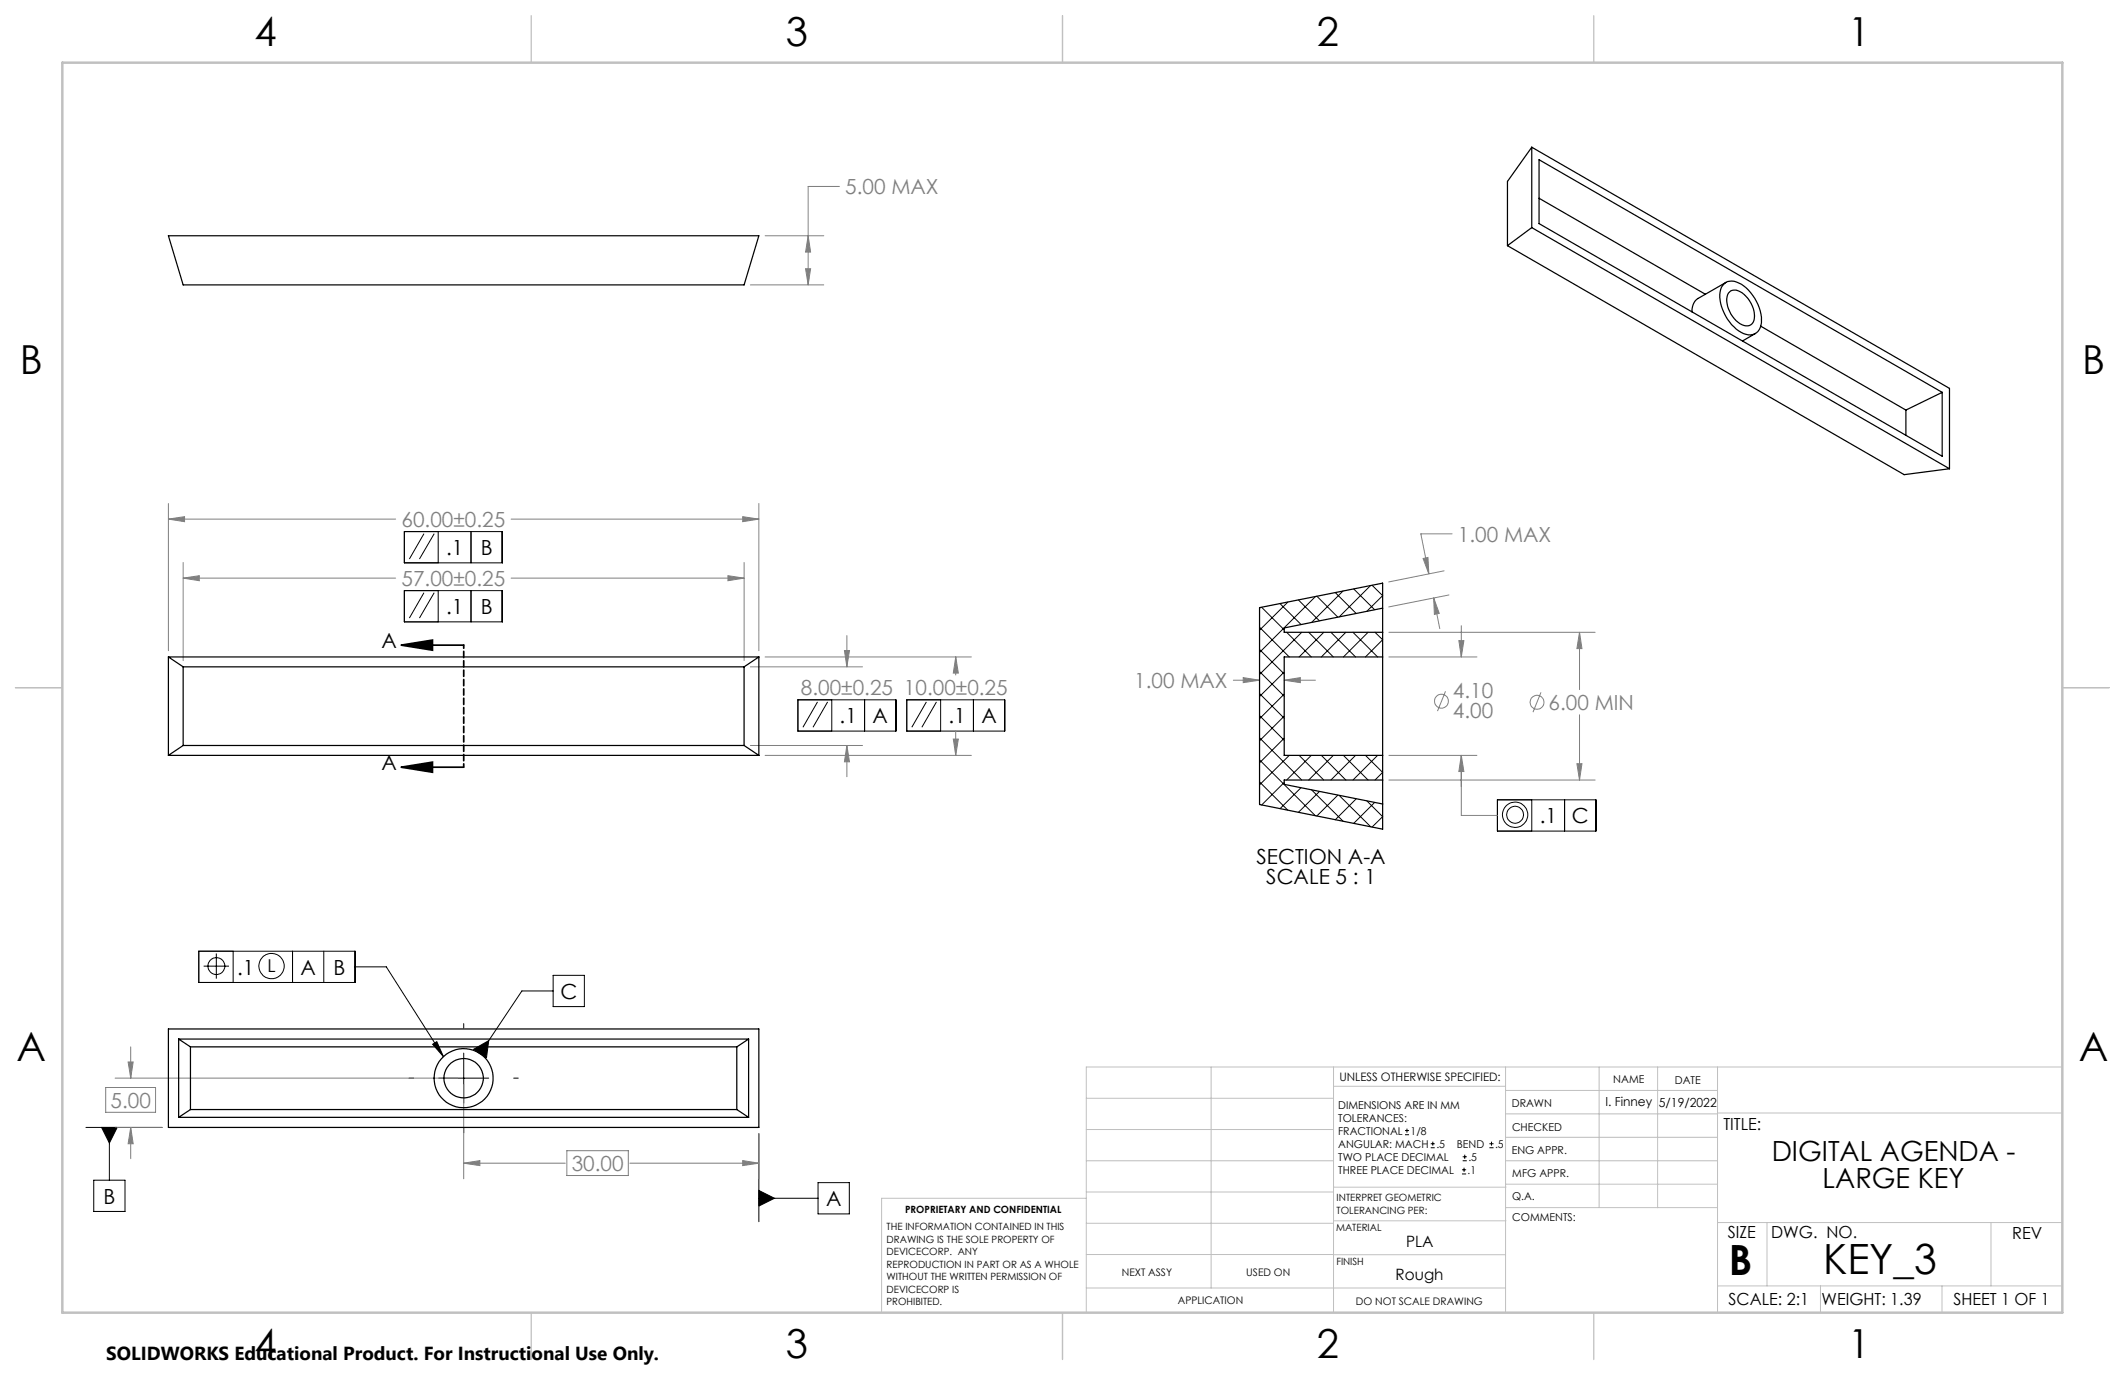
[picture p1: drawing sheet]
<svg xmlns="http://www.w3.org/2000/svg" width="432mm" height="279mm" viewBox="0 0 432 279" stroke-linecap="round" stroke-linejoin="round" font-family="sans-serif">
<g fill="none" stroke="#000" stroke-width=".2">
<path d="M82.2 108h19.9v6.4h-19.9zM86.1 108.4l-2.9 5.2M88.2 108.4l-3 5.2M89 108v6.4M95.7 108v6.4M82.2 120h19.9v6.4h-19.9zM86.1 120.4l-2.9 5.2M88.2 120.4l-3 5.2M89 120v6.4M95.7 120v6.4M162.1 142.2h19.9v6.4h-19.9zM166.1 142.6l-2.9 5.2"/>
<path d="M168.2 142.6l-3 5.2M169 142.2v6.4M175.7 142.2v6.4M184.3 142.2h19.9v6.4h-19.9zM188.2 142.6l-2.9 5.2M190.3 142.6l-3 5.2M191.1 142.2v6.4M197.8 142.2v6.4M304.3 162.5h20v6.4h-20zM311.3 162.5v6.4M317.9 162.5v6.4M40.4 193.3h31.7v6.3h-31.7z"/>
<path d="M41.4 196.3h5.1M44 193.7v5.2M47.4 193.3v6.3M59.4 193.3v6.3M65.8 193.3v6.3M72.1 196.5h6.4l11.6 18.2M112.4 198.2h6.3v6.3h-6.3zM83.1 219.1h1M87.9 212.2l.9-.5 1.3 3zM89.1 219.1h10.2M94.2 208v.9M94.2 214v10.2"/>
<path d="M96.2 213.2l3.1-1.7-.5 3.5zM104.4 219.1h.9M112.4 201.4h-6.4l-8.5 12.7M17.5 229.1h15.4M19.1 239.8h6.3v6.4h-6.3zM20.6 229.1h3.2l-1.6 3.2zM22.2 229.1v10.7M94.2 229.2v1M154.2 230.4v17.8M285.5 230.6h.8M285.5 229.7h.8M285.9 229.3v.9"/>
<path d="M290.7 233.2h.8M290.7 232.4h.8M291.1 232v.8M297.1 238.5h.8M297.1 237.7h.8M297.2 235.9h.9M297.2 235.1h.9M297.5 237.3v.8M297.6 234.6v.9M302.6 233.2h.9M302.6 232.4h.9M303.1 232v.8"/>
<path d="M154.2 241.9l3.2 1.6-3.2 1.6zM154.2 243.5h12M166.2 240.3h6.4v6.4h-6.4z"/>
<circle cx="307.9" cy="165.6" r="2.57"/>
<circle cx="307.9" cy="165.5" r="1.72"/>
<circle cx="44" cy="196.3" r="1.71"/>
<circle cx="55.2" cy="196.3" r="2.58"/>
</g>
<g fill="none" stroke="#808080" stroke-width=".2">
<path d="M170.6 37.9h-6.4v20M152.5 57.9h14.9M155.5 47.9h11.9M163.7 54.6h1l-.5 3.3zM164.2 47.9l.5 3.3h-1zM34.2 105.5l3.3-.5v1zM34.2 102.3v29.9M34.2 105.5h46.2M37.2 117.5l3.3-.5v1zM37.2 114.3v19.9M37.2 117.5h43.2M103.9 105.5h50.3"/>
<path d="M103.9 117.5h47.3M147.9 117l3.3 .5-3.3 .5zM150.9 105l3.3 .5-3.3 .5zM151.2 114.3v19.9M154.2 102.3v29.9M289.2 113.5l1-.2 .1 3.3zM293.4 116l-11.2 2.3M295.1 108.5h-6.4l1.6 8.1M152.5 135.5h22.8M155.5 133.5h41.9M171.6 132.2h1l-.5 3.3zM172.1 129.2v6.3"/>
<path d="M194.2 133.5l.5 3.3h-1zM194.2 133.5v3.7M250.6 138.2h5.3M252.6 137.7l3.3 .5-3.3 .5zM260.9 138.2l3.3-.5v1zM260.9 138.2h6.4M282.2 133.5h17.9M282.2 128.5h41.9M291.3 121.5l1.2 3.1-1 .2zM291.3 121.5l1.3 6.2M294.4 120.9l-12.2 2.4M296.4 130.2h1.1l-.6 3.3z"/>
<path d="M296.9 127.1v6.4M321 128.5l.5 3.3h-1.1zM321 128.5v11.6M152.5 151.5h22.8M155.5 153.5h41.9M172.1 151.5l.5 3.3h-1zM172.1 151.5v6.3M193.7 150.2h1l-.5 3.3zM194.2 148.6v4.9M282.2 153.5h17.9M282.2 158.5h41.9M293.7 140.5l-1.6 4"/>
<path d="M296.9 153.5l.6 3.3h-1.1zM296.9 153.5v12.2h7.4M313.1 140.7l-1.6 4M320.4 155.2h1.1l-.5 3.3zM321 145.2v13.3M23.4 219.1h69.6M26 215.8h1.1l-.5 3.3zM26.6 212.7v6.4M21.5 221h10.1v5h-10.1zM23.4 229.1h9.5M26.6 229.1l.5 3.3h-1.1zM26.6 229.1v6.3"/>
<path d="M94.2 236.4l3.3-.6v1.1zM94.2 220.3v19.2M94.2 236.4h20.7M115.2 233.8h12.5v5.1h-12.5zM128 236.4h26.2M150.9 235.8l3.3 .6-3.3 .5zM154.2 230.4v9.1"/>
<circle cx="292.9" cy="142.5" r="1.42"/>
<circle cx="312.3" cy="142.7" r="1.4"/>
</g>
<path d="M81.5 131.1h12.7M81.5 131.1l6.4-1v2zM81.5 155.9h12.7M81.5 155.9l6.4-1v2z" fill="none" stroke="#000" stroke-width=".35"/>
<path d="M94.2 131.1v24.8" fill="none" stroke="#000" stroke-width=".35" stroke-dasharray="1.3 .6" stroke-dashoffset=".6"/>
<g fill="none" stroke="#c0c0c0" stroke-width=".2">
<path d="M246.1 216.8v44.9M271 216.8v49.9M305.9 216.8v49.9M324.9 216.8v28.6M336.8 216.8v28.6M349 216.8v49.9M419.1 216.8h-198.4v49.9M220.7 235.9h50.3M220.7 229.5h50.3M220.7 223.2h50.3M271 220.7h34.9M305.9 231.1h43.1"/>
<path d="M305.9 226.3h43.1M305.9 221.6h43.1M305.9 235.9h43.1M349 226.2h70.1M220.7 248.6h50.3M220.7 242.2h50.3M220.7 254.9h50.3M220.7 243.5h-41.6v23.2M271 255h34.9M271 248.1h35M271 241.2h35M305.9 240.6h43.1"/>
<path d="M306 245.4h43M349 248.4h70.1M359.1 248.4v12.9M404.6 248.4v12.9M220.7 261.7h85.2M349 261.3h70.1M369.9 261.3v5.4M394.6 261.3v5.4"/>
</g>
<path d="M108 3.2v9.5M215.9 3.2v9.5M323.8 3.2v9.5M3.1 139.7h9.6M419.1 139.7h9.5M108 266.7v9.6M215.9 266.7v9.6M323.8 266.7v9.6" fill="none" stroke="#c0c0c0" stroke-width=".25"/>
<path d="M12.7 12.7h406.4v254h-406.4z" fill="none" stroke="#c0c0c0" stroke-width=".5"/>
<g fill="#000">
<path d="M81.5 131.1l6.4-1v2zM81.5 155.9l6.4-1v2z"/>
<path d="M87.9 212.2l.9-.5 1.3 3zM154.2 241.9l3.2 1.6-3.2 1.6zM20.6 229.1l1.6 3.2 1.6-3.2zM96.2 213.2l3.1-1.7-.5 3.5z"/>
</g>
<path d="M150.9 105l3.3 .5-3.3 .5zM34.2 105.5l3.3-.5v1zM147.9 117l3.3 .5-3.3 .5zM37.2 117.5l3.3-.5v1zM172.1 151.5l.5 3.3h-1zM171.6 132.2h1l-.5 3.3zM193.7 150.2h1l-.5 3.3zM194.2 133.5l.5 3.3h-1zM164.2 47.9l.5 3.3h-1zM163.7 54.6h1l-.5 3.3zM320.4 155.2h1.1l-.5 3.3zM321 128.5l.5 3.3h-1.1zM296.9 153.5l.6 3.3h-1.1zM296.4 130.2h1.1l-.6 3.3zM289.2 113.5l1-.2 .1 3.3zM291.3 121.5l1.2 3.1-1 .2zM260.9 138.2l3.3-.5v1zM252.6 137.7l3.3 .5-3.3 .5zM150.9 235.8l3.3 .6-3.3 .5zM94.2 236.4l3.3-.6v1.1zM26 215.8h1.1l-.5 3.3zM26.6 229.1l.5 3.3h-1.1z" fill="#808080"/>
<g fill="none" stroke="#000" stroke-width=".25">
<path d="M311.3 29.9v16.3M311.3 29.9l84.8 49v16.4M311.3 29.9l-5 7v13M312.7 32.5l82 47.2v13l-82-47.3zM34.2 47.9h120l-3 10h-114zM306.3 49.9l80.6 46.5 9.2-1.1M311.3 46.2l84.8 49.1M311.3 46.2l-5 3.7M312.7 40.3l33.8 19.5M350.3 57.7a2.82 2.82 0 0 1 3.5 0 9.4 9.4 0 0 1 4.1 7.9 2.52 2.52 0 0 1-1.4 2.3 2.52 2.52 0 0 1-2.7-.3 9.1 9.1 0 0 1-4.3-8.3 2.44 2.44 0 0 1 .8-1.6zM350.7 57.4l-5.9 3.4a3.1 3.1 0 0 0-1 2.6M351.2 59.5a1.92 1.92 0 0 1 2.8 0 5.7 5.7 0 0 1 2.3 5.9 1.76 1.76 0 0 1-2.7 .4 5.9 5.9 0 0 1-2.6-5.9z"/>
<path d="M356.7 67.8l-2.6 1.5M357.8 66.3l29.5 17M394.7 79.7l-7.4 3.6M387.3 83.3v5.2M34.2 133.5v20M34.2 133.5l3 2M34.2 133.5h120M37.2 135.5v16M37.2 135.5h114M151.2 135.5v16M154.2 133.5v20M154.2 133.5l-3 2"/>
<path d="M281 133.5v20M281 133.5h-20.1v20h20.1M281 133.5v-15l-25.1 5v40l25.1 5v-15M281 123.6l-20.1 4v.9h20.1M34.2 153.5h120M37.2 151.5l-3 2M37.2 151.5h114M151.2 151.5l3 2M281 158.5h-20.1v.9l20.1 4M34.2 209.1h120v20h-120zM36.3 211.1h115.8M36.3 211.1v15.9"/>
<path d="M36.3 211.1l2.4 1.6M38.7 212.7v12.8M38.7 212.7h111M149.7 212.7v12.8M152.1 211.1v15.9M152.1 211.1l-2.4 1.6M36.3 227h115.8M38.7 225.5l-2.4 1.5M38.7 225.5h111M149.7 225.5l2.4 1.5"/>
<circle cx="94.2" cy="219.1" r="6"/>
<circle cx="94.2" cy="219.1" r="4"/>
</g>
<g fill="none" stroke="#000" stroke-width=".2">
<path d="M275.1 119.7l4.2 4.2M278.5 119l-6.4 6.3M278.8 118.9l2.2 2.1-3.3 3.2M255.9 136.5l5 5M255.9 132l5 4.9M255.9 127.5l6.1 6M256.1 123.5l-.2 .1M256.4 123.4l4.5 4.6M260.1 122.7l4.3 4.2M260.5 137.1l-4.6 4.4M260.9 136.6l-.4 .3M261.4 128.5l5.1 5"/>
<path d="M261.7 122.3l-5.8 5.8M263.8 121.9l4.3 4.3M264.5 128.5l-8.5 8.4M265.9 128.5l5 5M267.3 121.2l-11.4 11.4M267.6 121.1l4.3 4.3M269 128.5l-5 5M270.4 128.5l5 5M271.3 120.4l4.3 4.3M272.9 120.1l-6.4 6.4M273.5 128.5l-5 5M274.9 128.5l5 5"/>
<path d="M278 128.5l-5 5M279.4 128.5l1.6 1.5-3.5 3.5M255.9 158.9l5.8 5.7M255.9 154.4l11.4 11.4M255.9 149.9l8.6 8.6M255.9 145.4l5 5M255.9 140.9l5 5M260.9 141l-5 5M260.9 145.5l-5 5M260.9 150l-5 5M260.9 159l-4.5 4.6M262 153.5l-6.1 6"/>
<path d="M264 153.5l5 5M266.5 153.5l-5.1 5M268.5 153.5l5 5M270.9 153.5l-5 5M273 153.5l5 5M275.4 153.5l-5 5M277.5 153.5l3.5 3.5-1.6 1.5M279.9 153.5l-5 5M255.9 163.4l.2 .1M264.4 160.1l-4.3 4.2M266.5 160.5l6.4 6.4M268.1 160.8l-4.3 4.3"/>
<path d="M271.9 161.6l-4.3 4.2M272.1 161.6l6.4 6.4M275.6 162.3l-4.3 4.3M277.7 162.7l3.3 3.2-2.2 2.2M279.3 163.1l-4.2 4.2"/>
</g>
<g font-size="8.5">
<text x="351.3" y="259">B</text>
<text x="370.5" y="258.9">KEY_3</text>
</g>
<g font-size="8.1">
<text x="51.7" y="9.3">4</text>
<text x="159.7" y="9.3">3</text>
<text x="267.6" y="9.3">2</text>
<text x="375.6" y="9.3">1</text>
<text x="4" y="76">B</text>
<text x="423.1" y="76">B</text>
<text x="3.3" y="215.7">A</text>
<text x="422.4" y="215.7">A</text>
<text x="51.7" y="276">4</text>
<text x="159.7" y="276">3</text>
<text x="267.6" y="276">2</text>
<text x="375.6" y="276">1</text>
</g>
<g font-size="5.6">
<text x="360" y="235.8">DIGITAL AGENDA -</text>
<text x="370.4" y="241.5">LARGE KEY</text>
</g>
<g font-size="4.2" fill="#808080">
<text x="171.7" y="39.5">5.00 MAX</text>
<text x="81.6" y="107.1">60.00±0.25</text>
<text x="296.2" y="110.1">1.00 MAX</text>
<text x="81.6" y="119.1">57.00±0.25</text>
<text x="162.7" y="141.3">8.00±0.25 10.00±0.25</text>
<text x="230.5" y="139.8">1.00 MAX</text>
<text x="295.2" y="141.7">4.10</text>
<text x="295.2" y="145.8">4.00</text>
<text x="314.7" y="144.2">6.00 MIN</text>
<text x="22.5" y="225.1">5.00</text>
<text x="116.2" y="237.9">30.00</text>
</g>
<g font-size="4.2">
<text x="90.6" y="112.8">.1</text>
<text x="97.7" y="112.8">B</text>
<text x="90.6" y="124.8">.1</text>
<text x="97.7" y="124.8">B</text>
<text x="77.5" y="131.7">A</text>
<text x="170.6" y="146.9">.1</text>
<text x="177.3" y="146.9">A</text>
<text x="192.7" y="146.9">.1</text>
<text x="199.4" y="146.9">A</text>
<text x="77.5" y="156.5">A</text>
<text x="312.9" y="167.3">.1</text>
<text x="319.4" y="167.3">C</text>
<text x="255.3" y="175.5">SECTION A-A</text>
<text x="257.3" y="179.6">SCALE 5 : 1</text>
<text x="48.2" y="198">.1</text>
<text x="61.1" y="198">A</text>
<text x="67.8" y="198">B</text>
<text x="113.9" y="203">C</text>
<text x="21" y="244.6">B</text>
<text x="167.9" y="245.1">A</text>
</g>
<text font-size="3.8" x="21.6" y="276.3">SOLIDWORKS Educational Product. For Instructional Use Only.</text>
<text font-size="3.6" x="54.4" y="197.6">L</text>
<g font-size="3.4">
<text x="350.2" y="229.5">TITLE:</text>
<text x="351.1" y="251.6">SIZE</text>
<text x="359.9" y="251.6">DWG. NO.</text>
<text x="408.9" y="251.7">REV</text>
<text x="351.2" y="265.2">SCALE: 2:1</text>
<text x="370.1" y="265.3">WEIGHT: 1.39</text>
<text x="396.9" y="265.2">SHEET 1 OF 1</text>
</g>
<g font-size="3.2">
<text x="285.7" y="253.3">PLA</text>
<text x="283.6" y="260.1">Rough</text>
</g>
<g font-size="2.5">
<text x="326.2" y="224.8">I. Finney</text>
<text x="337.1" y="224.9">5/19/2022</text>
</g>
<text font-size="2.4" x="272.2" y="219.7">UNLESS OTHERWISE SPECIFIED:</text>
<g font-size="2.2">
<text x="327.8" y="220.1">NAME</text>
<text x="340.3" y="220.2">DATE</text>
<text x="271.9" y="225.3">DIMENSIONS ARE IN MM</text>
<text x="271.9" y="227.9">TOLERANCES:</text>
<text x="307.2" y="224.9">DRAWN</text>
<text x="271.9" y="230.6">FRACTIONAL</text>
<text x="271.9" y="233.2">ANGULAR: MACH</text>
<text x="286.6" y="230.6">1/8</text>
<text x="291.9" y="233.2">.5</text>
<text x="296" y="233.2">BEND</text>
<text x="303.8" y="233.2">.5</text>
<text x="307.3" y="229.8">CHECKED</text>
<text x="271.9" y="238.5">THREE PLACE DECIMAL</text>
<text x="271.9" y="235.9">TWO PLACE DECIMAL</text>
<text x="298.2" y="238.5">.1</text>
<text x="298.4" y="235.9">.5</text>
<text x="307.2" y="234.5">ENG APPR.</text>
<text x="307.3" y="239.2">MFG APPR.</text>
<text x="307.3" y="243.9">Q.A.</text>
<text x="307.3" y="248.1">COMMENTS:</text>
</g>
<g font-size="2.1">
<text x="227.9" y="259.2">NEXT ASSY</text>
<text x="253.3" y="259.2">USED ON</text>
<text x="239.3" y="265">APPLICATION</text>
<text x="275.5" y="265.1">DO NOT SCALE DRAWING</text>
</g>
<g font-size="2">
<text x="271.6" y="244.1">INTERPRET GEOMETRIC</text>
<text x="180.2" y="250">THE INFORMATION CONTAINED IN THIS</text>
<text x="183.9" y="246.4">PROPRIETARY AND CONFIDENTIAL</text>
<text x="271.5" y="250.2">MATERIAL</text>
<text x="271.6" y="246.6">TOLERANCING PER:</text>
<text x="180.2" y="252.5">DRAWING IS THE SOLE PROPERTY OF</text>
<text x="180.2" y="255.1">DEVICECORP. ANY</text>
<text x="180.2" y="257.6">REPRODUCTION IN PART OR AS A WHOLE</text>
<text x="271.5" y="257">FINISH</text>
<text x="180.2" y="260.1">WITHOUT THE WRITTEN PERMISSION OF</text>
<text x="180.2" y="262.6">DEVICECORP IS</text>
<text x="180.2" y="265.2">PROHIBITED.</text>
</g>
</svg>
